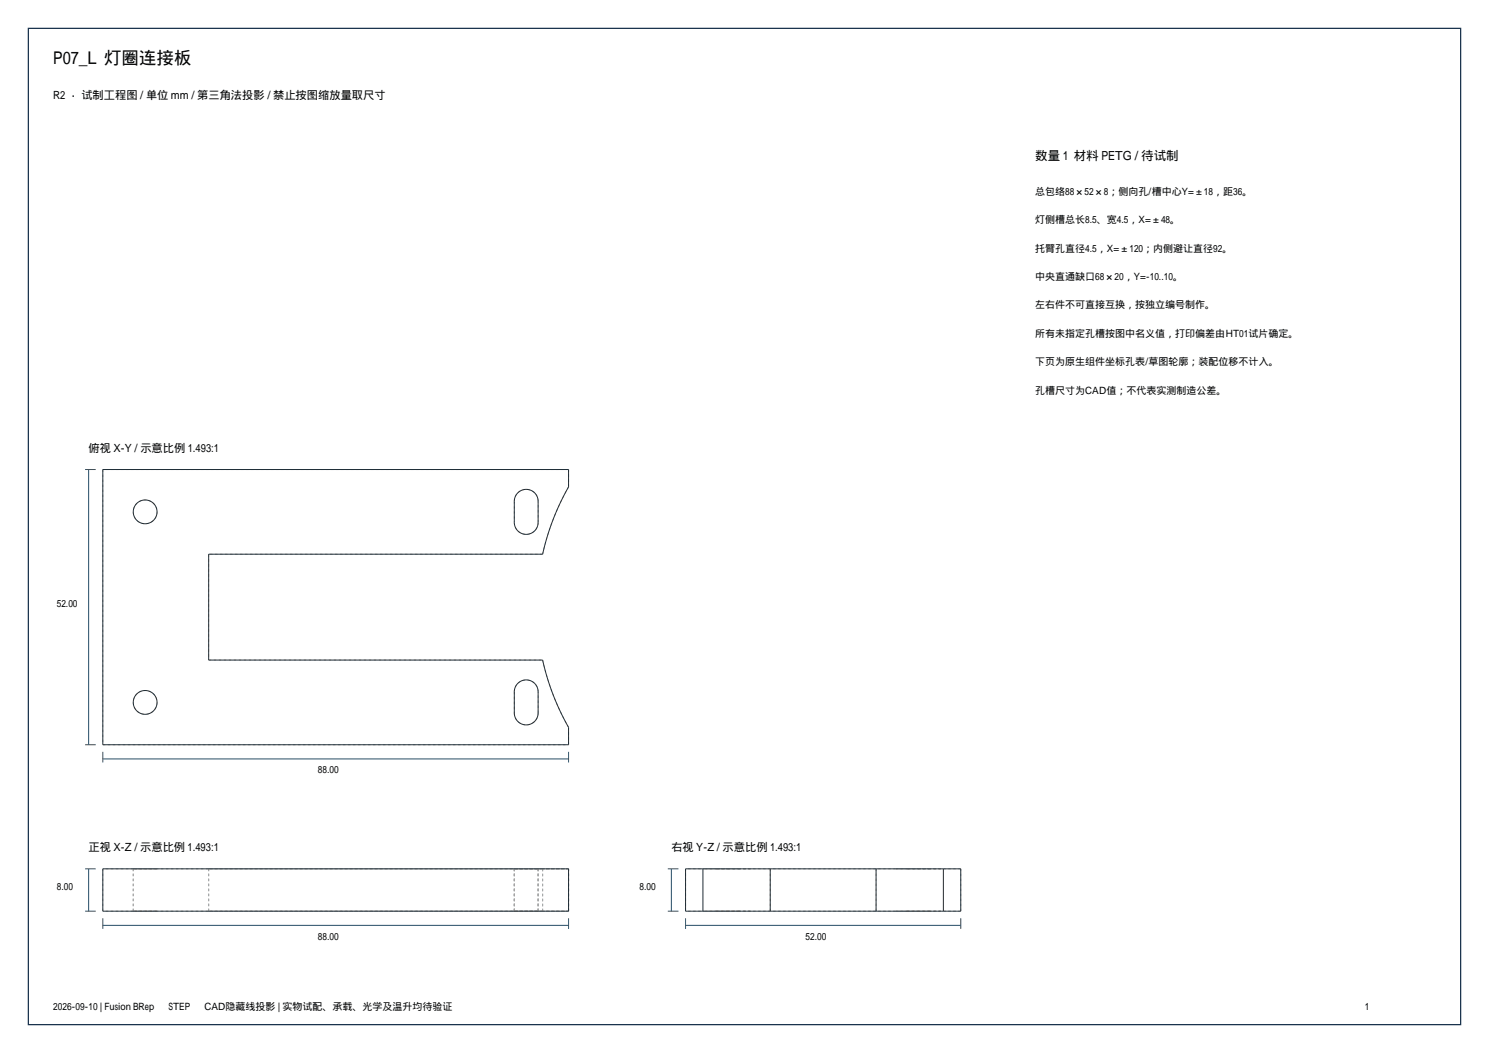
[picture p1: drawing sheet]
<svg xmlns="http://www.w3.org/2000/svg" width="420mm" height="297mm" viewBox="0 0 420 297" stroke-linecap="round" stroke-linejoin="round" font-family="sans-serif">
<path d="M8 8h404v281h-404z" fill="none" stroke="#1a334d" stroke-width=".35"/>
<g fill="none" stroke="#a6a6a6" stroke-width=".28" stroke-dasharray=".7 .7" stroke-linecap="butt">
<path d="M29 132.4v77.7M160.4 132.4h-131.4M160.4 137.3v-4.9M160.4 137.3l-2.4 4.6-2 4.7-1.6 4.8-1.3 4.9M37.6 144.4a3.4 3.4 0 0 0 4.9 3 3.4 3.4 0 0 0 .4-5.8 3.4 3.4 0 0 0-5.3 2.3v.5M58.9 156.3v29.9M145.1 141.4v6M145.1 147.4a3.4 3.4 0 0 0 3.3 3.3 3.4 3.4 0 0 0 3.4-3.3M151.8 141.4a3.4 3.4 0 0 0-3.4-3.4 3.4 3.4 0 0 0-3.3 3.4M151.8 147.4v-6M153.1 156.3h-94.2M37.6 198.1a3.4 3.4 0 0 0 4.9 3 3.4 3.4 0 0 0 .4-5.7 3.4 3.4 0 0 0-5.3 2.3v.4"/>
<path d="M58.9 186.2h94.2M145.1 195.1v6M151.8 195.1a3.4 3.4 0 0 0-3.4-3.3 3.4 3.4 0 0 0-3.3 3.3M153.1 186.2l1.3 4.9 1.6 4.8 2 4.7 2.4 4.6M29 210.1h131.4M145.1 201.1a3.4 3.4 0 0 0 3.3 3.4 3.4 3.4 0 0 0 3.4-3.4M151.8 201.1v-6M160.4 210.1v-4.9M29 257v-11.9M37.6 257v-11.9M37.6 245.1h6.7M37.6 257h6.7"/>
<path d="M44.3 245.1h-6.7M44.3 257h-6.7M58.9 257h94.2M58.9 245.1h94.2M58.9 257v-11.9M145.1 257v-11.9M145.1 245.1h6.7M145.1 257h6.7M151.8 257v-11.9M151.8 257h-6.7M151.8 245.1h-6.7M153.1 257h7.3"/>
<path d="M153.1 257h-94.2M153.1 245.1h-94.2M153.1 245.1h7.3M153.1 257v-11.9M153.1 245.1v11.9M160.4 257h-131.4M160.4 257h-7.3M160.4 245.1h-7.3M160.4 245.1h-131.4M160.4 245.1v11.9M160.4 257v-11.9M193.4 257v-11.9"/>
<path d="M199 257h3.3M199 245.1h3.3M202 245.1h3.3M202 257h6.7M202.3 257h-3.3M202.3 257h6M202.3 245.1h-3.3M202.3 245.1h6M205.3 245.1h3.4M205.3 257h-3.3M208.3 257h3.4M208.3 257h-6"/>
<path d="M208.3 245.1h3.4M208.3 245.1h-6M208.7 245.1h-6.7M208.7 257h-3.4M211.7 257h-3.4M211.7 245.1h-3.4M217.3 257v-11.9M247.1 257v-11.9M252.7 257h3.4M252.7 245.1h3.4M255.7 245.1h3.4M255.7 257h6.7"/>
<path d="M256.1 257h-3.4M256.1 257h5.9M256.1 245.1h-3.4M256.1 245.1h5.9M259.1 245.1h3.3M259.1 257h-3.4M262 257h3.4M262 245.1h3.4M262 257h-5.9M262 245.1h-5.9M262.4 245.1h-6.7M262.4 257h-3.3"/>
<path d="M265.4 257h-3.4M265.4 245.1h-3.4M271 257h-77.6M271 245.1h-77.6M271 257v-11.9"/>
</g>
<g fill="none" stroke="#1f2e38" stroke-width=".28">
<path d="M29 132.4h131.4v4.9l-2.4 4.6-2 4.7-1.6 4.8-1.3 4.9h-94.2v29.9h94.2l1.3 4.9 1.6 4.8 2 4.7 2.4 4.6v4.9h-131.4zM146.1 139a3.4 3.4 0 0 1 3.6-.7 3.4 3.4 0 0 1 2.1 3.1v6a3.4 3.4 0 0 1-3.4 3.3 3.4 3.4 0 0 1-3.3-3.3v-6.5l.3-1zM146.1 192.8a3.4 3.4 0 0 1 3.6-.8 3.4 3.4 0 0 1 2.1 3.1v6a3.4 3.4 0 0 1-3.4 3.4 3.4 3.4 0 0 1-3.3-3.4v-6.4l.3-1.1zM29 245.1h131.4v11.9h-131.4zM198.3 257h19M198.3 245.1h19M198.3 245.1h-4.9v11.9h4.9M198.3 245.1v11.9M217.3 257h29.8M217.3 245.1h29.8M217.3 245.1v11.9M247.1 257h19"/>
<path d="M247.1 245.1h19M247.1 245.1v11.9M266.1 245.1h4.9v11.9h-4.9M266.1 245.1v11.9"/>
<circle cx="40.9" cy="144.4" r="3.4"/>
<circle cx="40.9" cy="198.1" r="3.4"/>
</g>
<g fill="none" stroke="#264d66" stroke-width=".28">
<path d="M24 132.4h3M25 132.4v77.7M24 210.1h3M29 214.1h131.4M29 212.1v3M160.4 212.1v3M24 257h3M24 245.1h3M25 245.1v11.9M29 259v3M160.4 259v3M188.4 257h3"/>
<path d="M188.4 245.1h3M189.4 245.1v11.9M193.4 259v3M271 259v3M29 261h131.4M193.4 261h77.6"/>
</g>
<text font-size="4.9" x="15" y="18">P07_L 灯圈连接板</text>
<text font-size="3.5" x="292" y="45">数量 1 材料 PETG / 待试制</text>
<g font-size="3.2">
<text x="15" y="28">R2 · 试制工程图 / 单位 mm / 第三角法投影 / 禁止按图缩放量取尺寸</text>
<text x="25" y="127.4">俯视 X-Y / 示意比例 1.493:1</text>
<text x="25" y="240.1">正视 X-Z / 示意比例 1.493:1</text>
<text x="189.4" y="240.1">右视 Y-Z / 示意比例 1.493:1</text>
</g>
<g font-size="2.8">
<text x="292" y="55">总包络88×52×8；侧向孔/槽中心Y=±18，距36。</text>
<text x="292" y="63">灯侧槽总长8.5、宽4.5，X=±48。</text>
<text x="292" y="71">托臂孔直径4.5，X=±120；内侧避让直径92。</text>
<text x="292" y="79">中央直通缺口68×20，Y=-10..10。</text>
<text x="292" y="87">左右件不可直接互换，按独立编号制作。</text>
<text x="292" y="95">所有未指定孔槽按图中名义值，打印偏差由HT01试片确定。</text>
<text x="292" y="103">下页为原生组件坐标孔表/草图轮廓；装配位移不计入。</text>
<text x="292" y="111">孔槽尺寸为CAD值；不代表实测制造公差。</text>
<text x="16" y="171.2">52.00</text>
<text x="89.7" y="218.1">88.00</text>
<text x="16" y="251">8.00</text>
<text x="180.4" y="251">8.00</text>
<text x="89.7" y="265">88.00</text>
<text x="227.2" y="265">52.00</text>
<text x="15" y="285">2026-09-10 | Fusion BRep → STEP → CAD隐藏线投影 | 实物试配、承载、光学及温升均待验证</text>
</g>
</svg>
